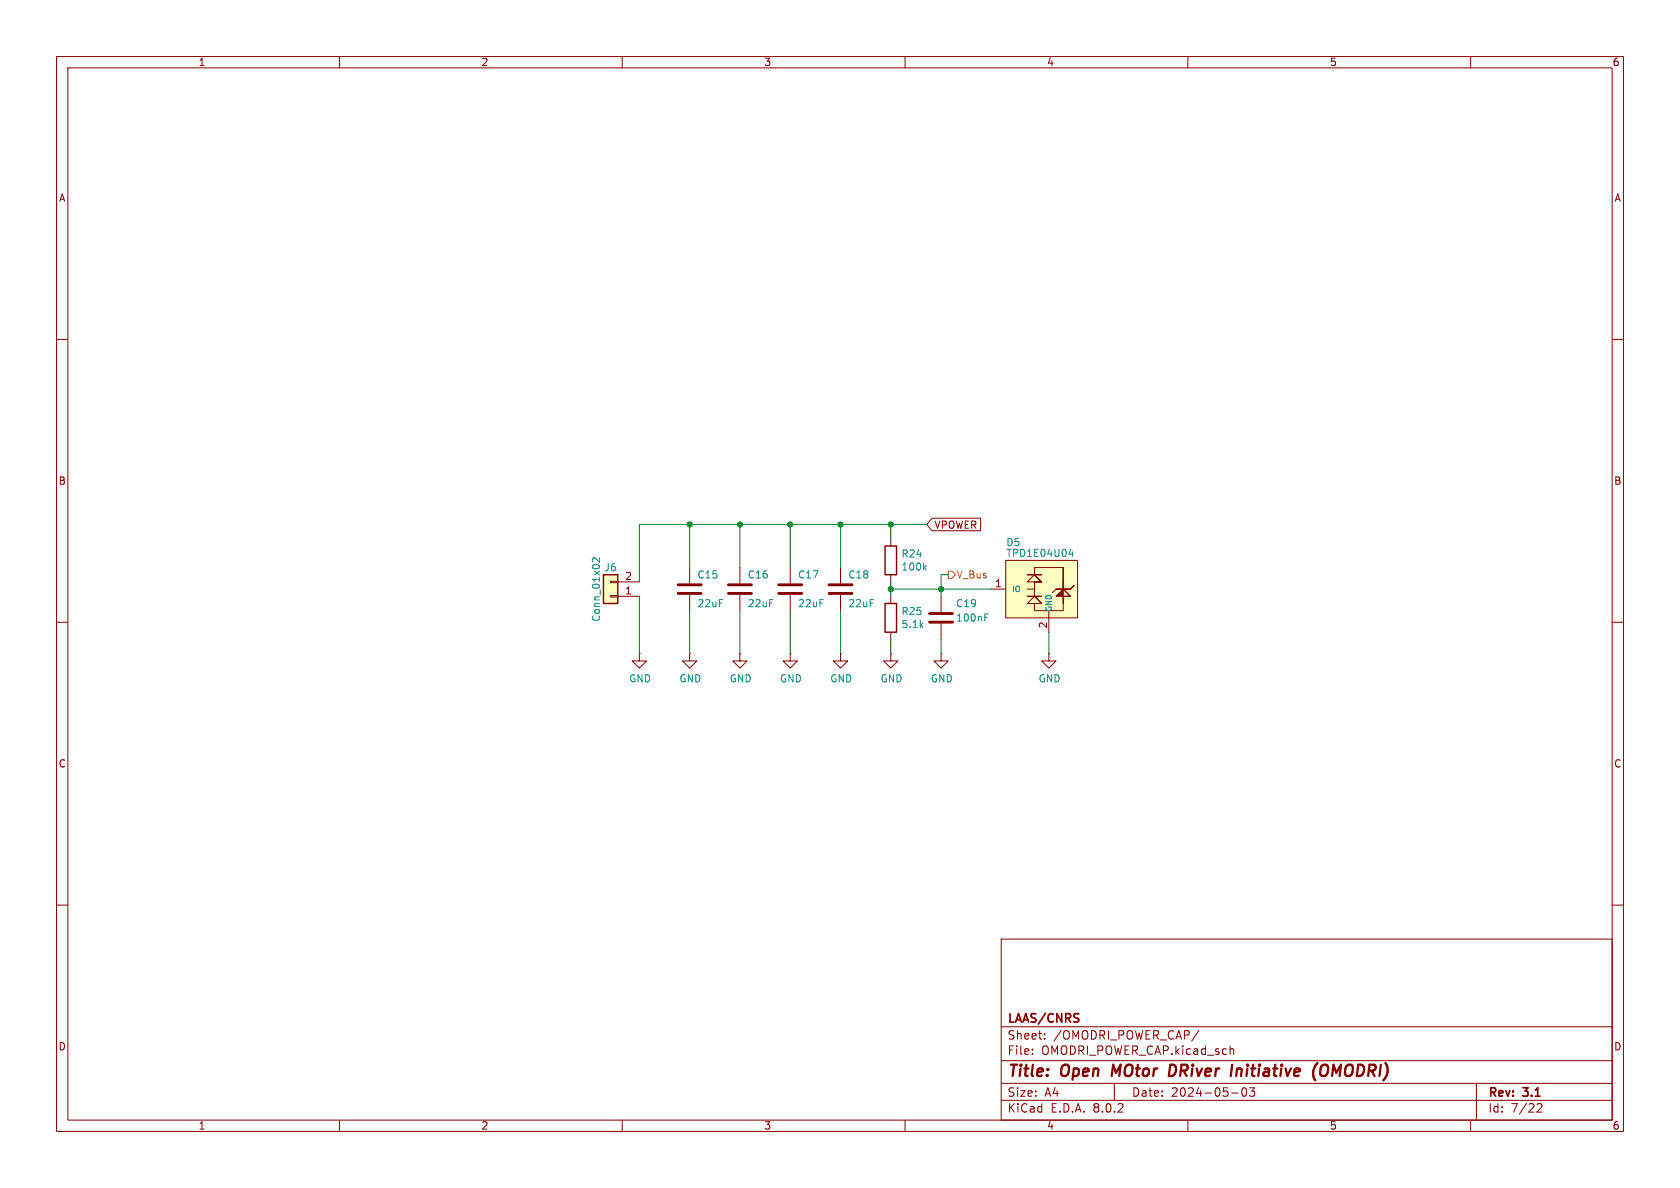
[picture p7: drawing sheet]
<svg xmlns="http://www.w3.org/2000/svg" width="297mm" height="210mm" viewBox="0 0 297 210" stroke-linecap="round" stroke-linejoin="round" font-family="sans-serif">
<g fill="none" stroke="#840000" stroke-width=".18">
<path d="M10 10h277v190h-277zM12 12h273v186h-273zM60 10v2M110 10v2M160 10v2M210 10v2M260 10v2M10 60h2M285 60h2M157.5 95.3v1.2M10 110h2M113 115.6v1.2h1.3l-1.3 1.3-1.2-1.3h1.2"/>
<path d="M113 115.6h.1M121.9 115.6v1.2h1.3l-1.3 1.3-1.3-1.3h1.3M121.9 115.6h.1M121.9 100.3v2.8M121.9 105.2v2.8M130.8 115.6v1.2h1.3l-1.3 1.3-1.3-1.3h1.3M130.8 115.6h.1M130.8 100.3v2.8M130.8 105.2v2.8M139.7 115.6v1.2h1.3l-1.3 1.3-1.3-1.3h1.3M139.7 115.6h.1M139.7 100.3v2.8"/>
<path d="M139.7 105.2v2.8M148.6 100.3v2.8M148.6 105.2v2.8M157.5 101.6v1.3M157.5 105.4v1.3M157.5 111.8v1.2M166.4 115.6v1.2h1.2l-1.2 1.3-1.3-1.3h1.3M166.4 115.6h.1M166.4 105.4v2.8M166.4 110.2v2.8M185.4 115.6v1.2h1.3l-1.3 1.3-1.3-1.3h1.3M185.4 115.6h.1"/>
<path d="M285 110h2M10 160h2M285 160h2M177 166h108v32h-108zM60 198v2M110 198v2M160 198v2M177 194.5h108M177 191.5h108M177 187.5h108M177 181.5h108M182.5 186.3v.1"/>
<path d="M182.5 185.5v.1M184.7 183.6v.1M184.7 182.8v.1M197 191.5v3M210 198v2M212 182.1l-1.3 2M217.5 185.5h.5l.1 .9M217.7 193.2h1.2M219.7 192.4l.2-.1a.81 .81 0 0 1 .6 .6 .81 .81 0 0 1-.3 .8l-.2 .1a.81 .81 0 0 1-.3-1.4zM220.9 192.3h.9l-.5 .6 .4 .1v.7l-.2 .1h-.4l-.2-.1M260 198v2M261 191.5v6.5"/>
<path d="M271.7 195.2l.6-.1 .2 .1 .1 .3-.9 1.1h.9"/>
</g>
<path d="M196.8 188.2l-.3 2M207.6 188.3l-.7-.1-.3 2h.5l.5-.3M218.7 188.9l-.2 1.3M219.3 188.9l-.6 .2M232.3 190.6l.2 .4M232.9 187.9l-.6 .9M234.6 188.3a.73 .73 0 0 0-1.1 .6l-.1 .6v.4l.2 .2a.71 .71 0 0 0 1-.2" fill="none" stroke="#840000" stroke-width=".4"/>
<path d="M119.9 104.9h4.1M119.9 103.4h4.1M128.8 104.9h4M128.8 103.4h4M137.7 104.9h4M137.7 103.4h4M146.6 104.9h4M146.6 103.4h4M164.3 110h4.1M164.3 108.5h4.1" fill="none" stroke="#840000" stroke-width=".51"/>
<path d="M156.5 96.5h2v5.1h-2zM156.5 106.7h2v5.1h-2z" fill="none" stroke="#840000" stroke-width=".25"/>
<path d="M163.8 99.9l-.5 .5M163.4 100.3l.4 .5M174.1 109.1h.4M174.1 108.5h.6" fill="none" stroke="#008484" stroke-width=".18"/>
<path d="M177.8 99.1h12.7v10.1h-12.7z" fill="#ffffc2"/>
<path d="M177.8 99.1h12.7v10.1h-12.7zM157.5 115.6v1.2h1.2l-1.2 1.3-1.3-1.3h1.3M157.5 115.6h.1M175.3 104.1h2.5M181.6 104.1h1.3M182.9 104.1v1.3h-1.3h2.5h-1.2l-1.3 1.3h2.5l-1.2-1.3 1.2 1.3h-1.2v1.3h5.1v-1.3M185.4 108v3.8M186.7 104.1l-.6 .7M188 102.9v-2.6v3.8M188 100.3h-5.1v1.3h-1.3h2.5h-1.2l-1.3 1.3h2.5l-1.2-1.3 1.2 1.3h-1.2v1.2M189.2 104.1l.7-.6-.7 .6" fill="none" stroke="#840000" stroke-width=".18"/>
<path d="M186.7 104.1h1.3v-1.2v3.8v-1.3h1.2l-1.2-1.3 1.2 1.3h-2.5l1.3-1.3h1.2z" fill="#840000" stroke="#840000" stroke-width=".18"/>
<path d="M189 97.9h.8M189.6 97.5v.9" fill="none" stroke="#008484" stroke-width=".18"/>
<path d="M106.7 101.6h2.5v5.1h-2.5z" fill="#ffffc2"/>
<path d="M164.8 91.6h8.6v2.2h-8.6l-1-1.1zM107.9 102.7h1.3v.3h-1.3zM107.9 105.3h1.3v.2h-1.3zM109.2 105.4h3.8M109.2 102.9h3.8M148.6 115.6v1.2h1.3l-1.3 1.3-1.3-1.3h1.3M148.6 115.6h.1" fill="none" stroke="#840000" stroke-width=".18"/>
<path d="M106.7 101.6h2.5v5.1h-2.5z" fill="none" stroke="#840000" stroke-width=".25"/>
<path d="M106 98.6v.8l-.9-.8-.4 .2 .1 .5" fill="none" stroke="#008484" stroke-width=".18"/>
<path d="M167.6 101h.7l.6 .6-.6 .6h-.7z" fill="none" stroke="#848400" stroke-width=".18"/>
<g fill="none" stroke="#008400" stroke-width=".18">
<path d="M121.9 92.7v7.6M130.8 92.7v7.6M139.7 92.7v7.6M148.6 92.7v7.6M157.5 92.7v2.6M163.8 92.7h-50.8v10.2M113 105.4v10.2M121.9 108v7.6M130.8 108v7.6M139.7 108v7.6M148.6 108v7.6M157.5 104.1h17.8"/>
<path d="M157.5 102.9v2.5M157.5 113v2.6M166.4 113v2.6M167.6 101.6h-1.2v3.8M185.4 111.8v3.8"/>
</g>
<g fill="#008400" stroke="#008400" stroke-width=".18">
<circle cx="139.7" cy="92.7" r=".46"/>
<circle cx="130.8" cy="92.7" r=".46"/>
<circle cx="121.9" cy="92.7" r=".46"/>
<circle cx="166.4" cy="104.1" r=".46"/>
<circle cx="157.5" cy="92.7" r=".46"/>
<circle cx="148.6" cy="92.7" r=".46"/>
<circle cx="157.5" cy="104.1" r=".46"/>
</g>
<g font-size="2.8" fill="#840000">
<text x="178" y="190.9">Title:</text>
<text x="187.7" y="190.9">Open</text>
<text x="197.4" y="190.9">MOtor</text>
<text x="208.3" y="190.9">DRiver</text>
<text x="220.1" y="190.9">Initiative</text>
<text x="235.3" y="190.9">(OMODRI)</text>
</g>
<g font-size="2.1" fill="#840000">
<text x="178" y="184">Sheet:</text>
<text x="178" y="181.2">LAAS/CNRS</text>
<text x="186.2" y="184">/OMODRI_POWER_CAP/</text>
<text x="178" y="186.7">File:</text>
<text x="184.1" y="186.7">OMODRI_POWER_CAP.kicad_sch</text>
<text x="178" y="196.9">KiCad</text>
<text x="178" y="194.1">Size:</text>
<text x="184.7" y="194.1">A4</text>
<text x="185.7" y="196.9">E.D.A.</text>
<text x="193.3" y="196.9">8.0.2</text>
<text x="200" y="194.1">Date:</text>
<text x="207" y="194.1">2024-05-03</text>
<text x="263" y="194.3">Rev:</text>
<text x="263" y="196.9">Id:</text>
<text x="267.1" y="196.9">7/22</text>
<text x="269.4" y="194.3">3.1</text>
</g>
<g font-size="1.8" fill="#840000">
<text x="35" y="11.9">1</text>
<text x="85" y="11.9">2</text>
<text x="135" y="11.9">3</text>
<text x="185" y="11.9">4</text>
<text x="235" y="11.9">5</text>
<text x="285" y="11.9">6</text>
<text x="10.3" y="35.9">A</text>
<text x="285.3" y="35.9">A</text>
<text x="10.3" y="85.9">B</text>
<text x="285.3" y="85.9">B</text>
<text x="165.1" y="93.7">VPOWER</text>
<text x="110.4" y="105.2">1</text>
<text x="110.4" y="102.6">2</text>
<text x="175.8" y="103.9">1</text>
<text x="185.2" y="111.2" transform="rotate(-90 185.2 111.2)">2</text>
<text x="10.3" y="135.9">C</text>
<text x="285.3" y="135.9">C</text>
<text x="10.3" y="185.9">D</text>
<text x="285.3" y="185.9">D</text>
<text x="35" y="199.9">1</text>
<text x="85" y="199.9">2</text>
<text x="135" y="199.9">3</text>
<text x="185" y="199.9">4</text>
<text x="235" y="199.9">5</text>
<text x="285" y="199.9">6</text>
</g>
<g font-size="1.8" fill="#008484">
<text x="106.8" y="101.2">J6</text>
<text x="159.3" y="98.8">R24</text>
<text x="159.3" y="101.1">100k</text>
<text x="177.8" y="96.7">D5</text>
<text x="177.8" y="98.7">TPD1E04U04</text>
<text x="123.2" y="102.5">C15</text>
<text x="123.2" y="107.5">22uF</text>
<text x="132.1" y="102.5">C16</text>
<text x="132.1" y="107.5">22uF</text>
<text x="141" y="102.5">C17</text>
<text x="141" y="107.5">22uF</text>
<text x="149.9" y="102.5">C18</text>
<text x="149.9" y="107.5">22uF</text>
<text x="168.9" y="107.5">C19</text>
<text x="106.3" y="110" transform="rotate(-90 106.3 110)">Conn_01x02</text>
<text x="159.3" y="111.2">5.1k</text>
<text x="159.3" y="108.9">R25</text>
<text x="168.9" y="110.1">100nF</text>
<text x="111.1" y="120.8">GND</text>
<text x="120" y="120.8">GND</text>
<text x="128.9" y="120.8">GND</text>
<text x="137.8" y="120.8">GND</text>
<text x="146.7" y="120.8">GND</text>
<text x="155.6" y="120.8">GND</text>
<text x="164.5" y="120.8">GND</text>
<text x="183.5" y="120.8">GND</text>
</g>
<text font-size="1.8" fill="#848400" x="169" y="102.5">V_Bus</text>
<g font-size="1.4" fill="#008484">
<text x="178.8" y="104.9">IO</text>
<text x="186.1" y="108.2" transform="rotate(-90 186.1 108.2)">GND</text>
</g>
</svg>
